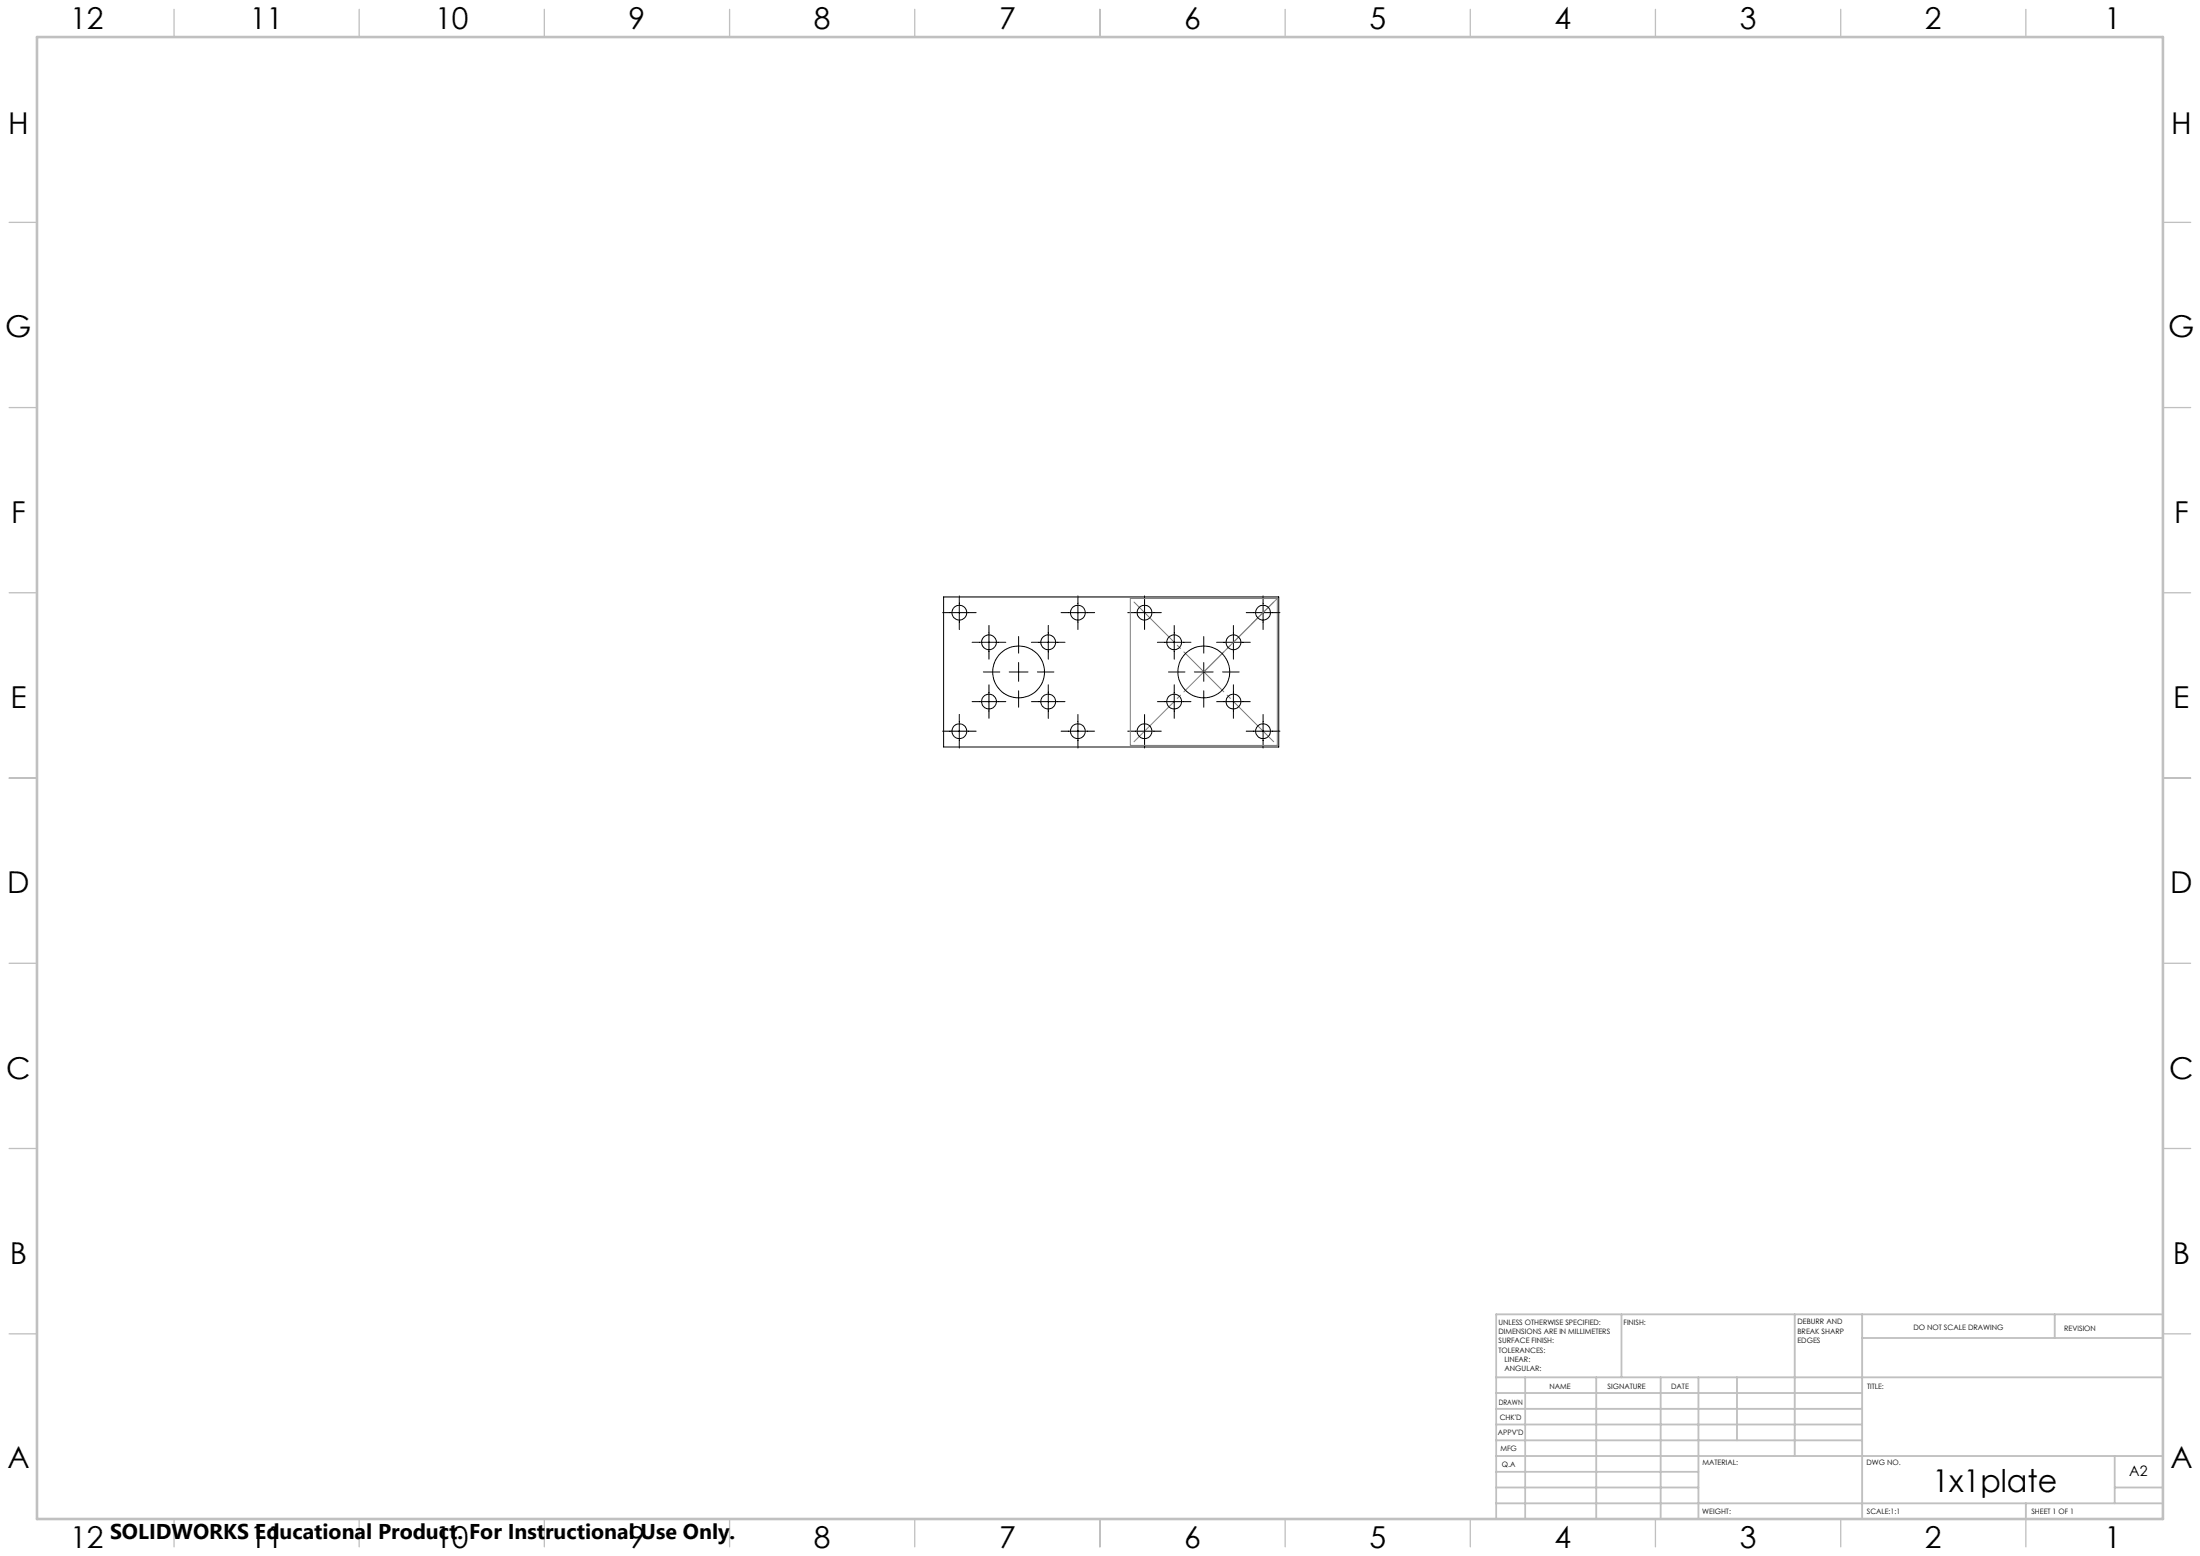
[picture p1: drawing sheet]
<svg xmlns="http://www.w3.org/2000/svg" width="594mm" height="420mm" viewBox="0 0 594 420" stroke-linecap="round" stroke-linejoin="round" font-family="sans-serif">
<g fill="none" stroke="#c0c0c0" stroke-width=".35">
<path d="M47 2.5v7.5M97 2.5v7.5M147 2.5v7.5M197 2.5v7.5M247 2.5v7.5M297 2.5v7.5M347 2.5v7.5M397 2.5v7.5M447 2.5v7.5M497 2.5v7.5M547 2.5v7.5M2.5 60h7.5"/>
<path d="M584 60h7.5M2.5 110h7.5M584 110h7.5M2.5 160h7.5M584 160h7.5M2.5 210h7.5M584 210h7.5M2.5 260h7.5M584 260h7.5M2.5 310h7.5M584 310h7.5M2.5 360h7.5"/>
<path d="M584 360h7.5M47 410v7.5M97 410v7.5M147 410v7.5M197 410v7.5M247 410v7.5M297 410v7.5M347 410v7.5M397 410v7.5M447 410v7.5M497 410v7.5M547 410v7.5"/>
</g>
<g fill="none" stroke="#c0c0c0" stroke-width=".5">
<path d="M437.8 354.8v17M484.6 354.8v38.2M502.8 354.8v55.2M554.8 354.8v6.4M584 354.8h-180v55.2M404 371.8h180M404 376h98.8M411.8 371.8v38.2M431 371.8v38.2M448.4 371.8v38.2M458.6 371.8v38.2M469 371.8v17"/>
<path d="M502.8 361.2h81.2M404 388.8h98.8M404 384.5h98.8M404 380.3h98.8M404 397.3h54.6M404 393h180M571 393v12.8M404 405.8h180M404 401.5h54.6M547 405.8v4.2M571 401.5h13"/>
</g>
<path d="M10 10h574v400h-574z" fill="none" stroke="#c0c0c0" stroke-width=".7"/>
<path d="M305.2 161.6h39.7v39.6h-39.7zM344.9 161.6l-19.9 19.8" fill="none" stroke="#808080" stroke-width=".27"/>
<path d="M305.2 161.5l39.7 39.7M305.2 201.2l39.7-39.7" fill="none" stroke="#808080" stroke-width=".27" stroke-dasharray="15.2 1.3 1.3 1.3" stroke-dashoffset="-1.4"/>
<g fill="none" stroke="#000" stroke-width=".27">
<path d="M254.5 165.4h9.1M254.8 161.1h90.5v40.5h-90.5zM259 160.8v9.1M262.5 173.4h9.1M267 168.8v9.1M275 171.8v4.5M275 178.8v5.1M278.5 173.4h9M283 168.8v9.1M286.5 165.4h9.1M291 160.8v9.1M304.5 165.4h9"/>
<path d="M309 160.8v9.1M312.5 173.4h9.1M317 168.8v9.1M325 171.8v4.5M325 178.8v5.1M328.5 173.4h9.1M333 168.8v9.1M336.5 165.4h9.1M341 160.8v9.1M254.5 197.4h9.1M259 192.8v9.1M262.5 189.4h9.1"/>
<path d="M265.5 181.4h4.4M267 184.8v9.1M272.5 181.4h5.1M275 186.5v4.4M278.5 189.4h9M280.1 181.4h4.5M283 184.8v9.1M286.5 197.4h9.1M291 192.8v9.1M304.5 197.4h9M309 192.8v9.1M312.5 189.4h9.1"/>
<path d="M315.5 181.4h4.4M317 184.8v9.1M322.5 181.4h5.1M325 186.5v4.4M328.5 189.4h9.1M330.1 181.4h4.5M333 184.8v9.1M336.5 197.4h9.1M341 192.8v9.1"/>
<circle cx="259" cy="165.4" r="2"/>
<circle cx="267" cy="173.4" r="2"/>
<circle cx="283" cy="173.4" r="2"/>
<circle cx="291" cy="165.4" r="2"/>
<circle cx="309" cy="165.4" r="1.99"/>
<circle cx="317" cy="173.4" r="2"/>
<circle cx="333" cy="173.4" r="2"/>
<circle cx="341" cy="165.4" r="2"/>
<circle cx="259" cy="197.4" r="2"/>
<circle cx="267" cy="189.4" r="2"/>
<circle cx="275" cy="181.4" r="7"/>
<circle cx="283" cy="189.4" r="2"/>
<circle cx="291" cy="197.4" r="2"/>
<circle cx="309" cy="197.4" r="1.99"/>
<circle cx="317" cy="189.4" r="2"/>
<circle cx="325" cy="181.4" r="7"/>
<circle cx="333" cy="189.4" r="2"/>
<circle cx="341" cy="197.4" r="2"/>
</g>
<text font-size="8.5" x="521.8" y="402.7">1x1plate</text>
<g font-size="8.1">
<text x="19" y="8">12</text>
<text x="67.5" y="8">11</text>
<text x="117.5" y="8">10</text>
<text x="169.7" y="8">9</text>
<text x="219.7" y="8">8</text>
<text x="269.7" y="8">7</text>
<text x="319.7" y="8">6</text>
<text x="369.7" y="8">5</text>
<text x="419.7" y="8">4</text>
<text x="469.7" y="8">3</text>
<text x="519.7" y="8">2</text>
<text x="568.2" y="8">1</text>
<text x="2.2" y="36.1">H</text>
<text x="586.2" y="36.1">H</text>
<text x="1.4" y="91.1">G</text>
<text x="585.4" y="91.1">G</text>
<text x="3" y="141.1">F</text>
<text x="587" y="141.1">F</text>
<text x="2.8" y="191.1">E</text>
<text x="586.8" y="191.1">E</text>
<text x="2" y="241.1">D</text>
<text x="586" y="241.1">D</text>
<text x="1.7" y="291.1">C</text>
<text x="585.7" y="291.1">C</text>
<text x="2.7" y="341.1">B</text>
<text x="586.7" y="341.1">B</text>
<text x="2" y="396.1">A</text>
<text x="586" y="396.1">A</text>
<text x="19" y="418">12</text>
<text x="67.5" y="418">11</text>
<text x="117.5" y="418">10</text>
<text x="169.7" y="418">9</text>
<text x="219.7" y="418">8</text>
<text x="269.7" y="418">7</text>
<text x="319.7" y="418">6</text>
<text x="369.7" y="418">5</text>
<text x="419.7" y="418">4</text>
<text x="469.7" y="418">3</text>
<text x="519.7" y="418">2</text>
<text x="568.2" y="418">1</text>
</g>
<text font-size="5.8" x="29.7" y="415.3">SOLIDWORKS Educational Product. For Instructional Use Only.</text>
<text font-size="3.9" x="574.9" y="398.5">A2</text>
<g font-size="2">
<text x="404.6" y="357.6">UNLESS OTHERWISE SPECIFIED:</text>
<text x="438.4" y="357.6">FINISH:</text>
<text x="485.3" y="357.5">DEBURR AND</text>
<text x="485.3" y="360">BREAK SHARP</text>
<text x="516.6" y="359">DO NOT SCALE DRAWING</text>
<text x="557.3" y="359.2">REVISION</text>
<text x="404.6" y="360.1">DIMENSIONS ARE IN MILLIMETERS</text>
<text x="404.6" y="362.6">SURFACE FINISH:</text>
<text x="404.6" y="365.1">TOLERANCES:</text>
<text x="485.3" y="362.5">EDGES</text>
<text x="406.2" y="367.6">LINEAR:</text>
<text x="406.2" y="370.1">ANGULAR:</text>
<text x="418.3" y="375">NAME</text>
<text x="434" y="374.9">SIGNATURE</text>
<text x="451.2" y="374.9">DATE</text>
<text x="504.1" y="374.9">TITLE:</text>
<text x="404.6" y="379.1">DRAWN</text>
<text x="404.9" y="383.3">CHK'D</text>
<text x="404.4" y="387.4">APPV'D</text>
<text x="405.1" y="391.8">MFG</text>
<text x="405.5" y="396">Q.A</text>
<text x="459.6" y="395.5">MATERIAL:</text>
<text x="504" y="395.5">DWG NO.</text>
<text x="459.6" y="408.5">WEIGHT:</text>
<text x="504.1" y="408.6">SCALE:1:1</text>
<text x="548.5" y="408.6">SHEET 1 OF 1</text>
</g>
</svg>
